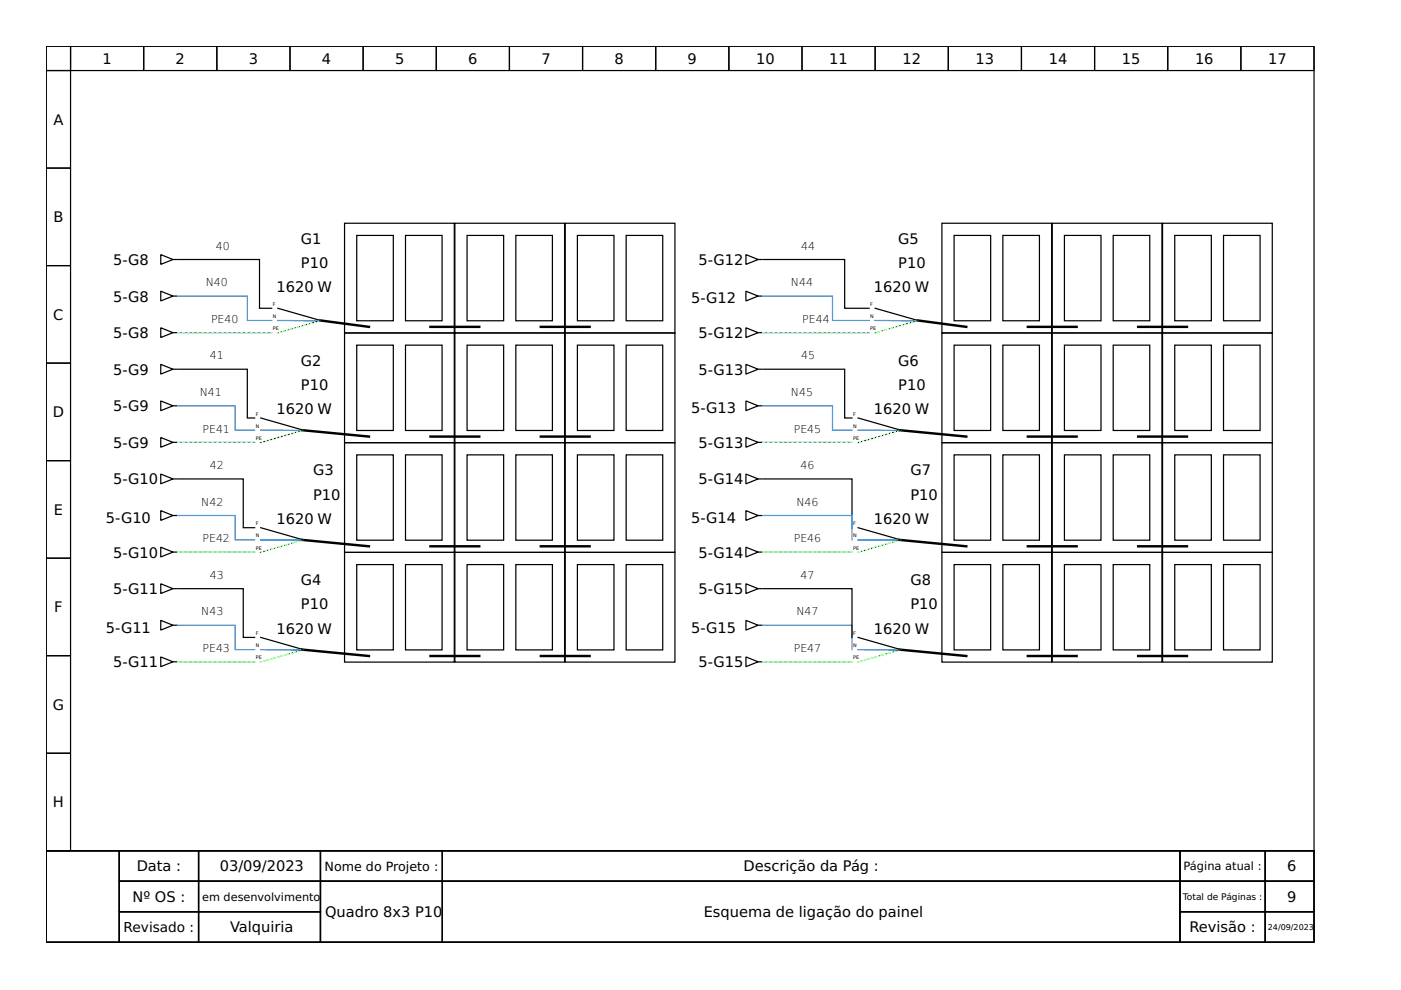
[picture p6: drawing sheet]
<svg xmlns="http://www.w3.org/2000/svg" width="297mm" height="210mm" viewBox="0 0 297 210" stroke-linecap="round" stroke-linejoin="round" font-family="sans-serif">
<g fill="none" stroke="#000" stroke-width=".26">
<path d="M9.8 9.8h268.8v170.6h-268.8zM9.8 9.8h5.2v5.2h-5.2zM9.8 15h5.2v20.6h-5.2zM15 9.8h15.5v5.2h-15.5zM30.5 9.8h15.5v5.2h-15.5zM46 9.8h15.5v5.2h-15.5zM61.5 9.8h15.5v5.2h-15.5zM77 9.8h15.5v5.2h-15.5zM92.5 9.8h15.5v5.2h-15.5zM108 9.8h15.5v5.2h-15.5zM123.5 9.8h15.5v5.2h-15.5zM139 9.8h15.5v5.2h-15.5z"/>
<path d="M154.5 9.8h15.5v5.2h-15.5zM170 9.8h15.6v5.2h-15.6zM185.6 9.8h15.5v5.2h-15.5zM201.1 9.8h15.5v5.2h-15.5zM216.6 9.8h15.5v5.2h-15.5zM232.1 9.8h15.5v5.2h-15.5zM247.6 9.8h15.5v5.2h-15.5zM263.1 9.8h15.5v5.2h-15.5zM9.8 35.6h5.2v20.7h-5.2zM9.8 56.3h5.2v20.7h-5.2zM34.1 54l2.6 1-2.6 1.1zM36.7 55h.7"/>
<path d="M37.7 55h17.3v10.4h2.6M73.1 47.3h23.2v23.3h-23.2zM75.6 49.9h7.8v18.1h-7.8zM86 49.9h7.7v18.1h-7.7zM96.4 47.3h23.3v23.3h-23.3zM99 49.9h7.8v18.1h-7.8zM109.4 49.9h7.7v18.1h-7.7zM119.8 47.3h23.3v23.3h-23.3zM122.4 49.9h7.8v18.1h-7.8zM132.8 49.9h7.7v18.1h-7.7zM158.2 54l2.5 1-2.5 1.1zM160.7 55h.8"/>
<path d="M161.8 55h17.3v10.4h5.2M199.7 47.3h23.3v23.3h-23.3zM202.3 49.9h7.7v18.1h-7.7zM212.6 49.9h7.8v18.1h-7.8zM223.1 47.3h23.3v23.3h-23.3zM225.7 49.9h7.7v18.1h-7.7zM236 49.9h7.8v18.1h-7.8zM246.5 47.3h23.2v23.3h-23.2zM249.1 49.9h7.7v18.1h-7.7zM259.4 49.9h7.8v18.1h-7.8zM9.8 77h5.2v20.7h-5.2zM34.1 77.3l2.6 1-2.6 1z"/>
<path d="M34.1 69.5l2.6 1-2.6 1.1zM34.1 61.7l2.6 1.1-2.6 1zM36.7 78.3h.7M36.7 70.5h.7M36.7 62.8h.7M37.7 78.3h14.7v10.3h1.6M58.9 65.4l9 2.5M73.1 70.6h23.2v23.3h-23.2zM75.6 73.2h7.8v18.1h-7.8zM86 73.2h7.7v18.1h-7.7zM96.4 70.6h23.3v23.3h-23.3zM99 73.2h7.8v18.1h-7.8z"/>
<path d="M109.4 73.2h7.7v18.1h-7.7zM119.8 70.6h23.3v23.3h-23.3zM122.4 73.2h7.8v18.1h-7.8zM132.8 73.2h7.7v18.1h-7.7zM158.2 77.3l2.5 1-2.5 1zM158.2 69.5l2.5 1-2.5 1.1zM158.2 61.7l2.5 1.1-2.5 1zM160.7 78.3h.8M160.7 70.5h.8M160.7 62.8h.8M161.8 78.3h17.3v10.3h1.5M185.6 65.4l9 2.5"/>
<path d="M199.7 70.6h23.3v23.3h-23.3zM202.3 73.2h7.7v18.1h-7.7zM212.6 73.2h7.8v18.1h-7.8zM223.1 70.6h23.3v23.3h-23.3zM225.7 73.2h7.7v18.1h-7.7zM236 73.2h7.8v18.1h-7.8zM246.5 70.6h23.2v23.3h-23.2zM249.1 73.2h7.7v18.1h-7.7zM259.4 73.2h7.8v18.1h-7.8zM9.8 97.7h5.2v20.6h-5.2zM34.1 92.8l2.6 1-2.6 1zM34.1 85l2.6 1-2.6 1.1z"/>
<path d="M36.7 86h.7M36.7 93.8h.7M55.3 88.6l9 2.6M73.1 93.9h23.2v23.2h-23.2zM75.6 96.4h7.8v18.1h-7.8zM86 96.4h7.7v18.1h-7.7zM96.4 93.9h23.3v23.2h-23.3zM99 96.4h7.8v18.1h-7.8zM109.4 96.4h7.7v18.1h-7.7zM119.8 93.9h23.3v23.2h-23.3zM122.4 96.4h7.8v18.1h-7.8zM132.8 96.4h7.7v18.1h-7.7z"/>
<path d="M158.2 85l2.5 1-2.5 1.1zM158.2 92.8l2.5 1-2.5 1zM160.7 86h.8M160.7 93.8h.8M181.9 88.6l9.1 2.6M199.7 93.9h23.3v23.2h-23.3zM202.3 96.4h7.7v18.1h-7.7zM212.6 96.4h7.8v18.1h-7.8zM223.1 93.9h23.3v23.2h-23.3zM225.7 96.4h7.7v18.1h-7.7zM236 96.4h7.8v18.1h-7.8zM246.5 93.9h23.2v23.2h-23.2z"/>
<path d="M249.1 96.4h7.7v18.1h-7.7zM259.4 96.4h7.8v18.1h-7.8zM9.8 118.3h5.2v20.7h-5.2zM34.1 116l2.6 1.1-2.6 1zM34.1 108.3l2.6 1-2.6 1zM34.1 100.5l2.6 1-2.6 1.1zM36.7 109.3h.7M36.7 101.5h.7M36.7 117.1h.7M37.7 101.5h13.9v10.4h2.4M55.3 111.9l9 2.6M73.1 117.1h23.2v23.3h-23.2z"/>
<path d="M75.6 119.7h7.8v18.1h-7.8zM86 119.7h7.7v18.1h-7.7zM96.4 117.1h23.3v23.3h-23.3zM99 119.7h7.8v18.1h-7.8zM109.4 119.7h7.7v18.1h-7.7zM119.8 117.1h23.3v23.3h-23.3zM122.4 119.7h7.8v18.1h-7.8zM132.8 119.7h7.7v18.1h-7.7zM158.2 108.3l2.5 1-2.5 1zM158.2 100.5l2.5 1-2.5 1.1zM158.2 116l2.5 1.1-2.5 1zM160.7 109.3h.8"/>
<path d="M160.7 101.5h.8M160.7 117.1h.8M161.8 101.5h18.8v10.4M181.9 111.9l9.1 2.6M199.7 117.1h23.3v23.3h-23.3zM202.3 119.7h7.7v18.1h-7.7zM212.6 119.7h7.8v18.1h-7.8zM223.1 117.1h23.3v23.3h-23.3zM225.7 119.7h7.7v18.1h-7.7zM236 119.7h7.8v18.1h-7.8zM246.5 117.1h23.2v23.3h-23.2zM249.1 119.7h7.7v18.1h-7.7z"/>
<path d="M259.4 119.7h7.8v18.1h-7.8zM9.8 139h5.2v20.7h-5.2zM34.1 131.5l2.6 1.1-2.6 1zM34.1 139.3l2.6 1-2.6 1.1zM34.1 123.8l2.6 1-2.6 1zM36.7 132.6h.7M36.7 124.8h.7M37.7 124.8h13.9v10.3h2.4M55.3 135.1l9 2.6M158.2 139.3l2.5 1-2.5 1.1zM158.2 131.5l2.5 1.1-2.5 1zM158.2 123.8l2.5 1-2.5 1z"/>
<path d="M160.7 132.6h.8M160.7 124.8h.8M161.8 124.8h18.8v10.3M181.9 135.1l9.1 2.6M9.8 159.7h5.2v20.7h-5.2zM36.7 140.3h.7M160.7 140.3h.8M9.8 180.4h268.8v19.4h-268.8zM9.8 180.4h15.5v19.4h-15.5zM25.3 180.4h16.8v6.4h-16.8zM25.3 186.8h16.8v6.5h-16.8zM25.3 193.3h16.8v6.5h-16.8z"/>
<path d="M42.1 180.4h25.8v6.4h-25.8zM42.1 186.8h25.8v6.5h-25.8zM42.1 193.3h25.8v6.5h-25.8zM67.9 180.4h25.9v6.4h-25.9zM67.9 186.8h25.9v13h-25.9zM93.8 180.4h156.4v6.4h-156.4zM93.8 186.8h156.4v13h-156.4zM250.2 180.4h18.1v6.4h-18.1zM250.2 186.8h18.1v6.5h-18.1zM250.2 193.3h18.1v6.5h-18.1zM268.3 180.4h10.3v6.4h-10.3zM268.3 186.8h10.3v6.5h-10.3z"/>
<path d="M268.3 193.3h10.3v6.5h-10.3z"/>
</g>
<g fill="none" stroke="#000" stroke-width=".52">
<path d="M67.9 67.9l10.3 1.4M91.3 69.3h10.3M114.7 69.3h10.3M194.6 67.9l10.3 1.4M217.9 69.3h10.4M241.3 69.3h10.4M64.1 91.2l14.1 1.4M91.3 92.6h10.3M114.7 92.6h10.3M190.7 91.2l14.2 1.4M217.9 92.6h10.4M241.3 92.6h10.4"/>
<path d="M64.1 114.5l14.1 1.3M91.3 115.8h10.3M114.7 115.8h10.3M190.7 114.5l14.2 1.3M217.9 115.8h10.4M241.3 115.8h10.4M64.1 137.7l14.1 1.4M91.3 139.1h10.3M114.7 139.1h10.3M190.7 137.7l14.2 1.4M217.9 139.1h10.4M241.3 139.1h10.4"/>
</g>
<path d="M58.9 67.9l8.7 .1M185.6 67.9l8.7 .1M55.3 91.2l8.7 .1M181.9 91.2l8.8 .1M55.3 114.5h8.7M181.9 114.5h8.8M55.3 137.7l8.7 .1M181.9 137.7l8.8 .1" fill="none" stroke="#00f" stroke-width=".26"/>
<path d="M67.9 67.9l-9.1 2.7M194.6 67.9l-9.1 2.7M64.3 91.2l-9.1 2.7M191 91.2l-9.1 2.7M64.3 114.5l-9.1 2.6M191 114.5l-9.1 2.6M64.3 137.7l-9.1 2.7M191 137.7l-9.1 2.7" fill="none" stroke="#0f0" stroke-width=".26" stroke-dasharray=".3 .5"/>
<path d="M37.7 62.8h14.7v5.1h5.2M161.8 62.8h14.7v5.1h7.8M37.7 86h12.2v5.2h4.1M161.8 86h14.7v5.2h4.1M37.7 109.3h12.2v5.2h4.1M161.8 109.3h18.8v5.2M37.7 132.6h12.2v5.1h4.1M161.8 132.6h18.8v5.1" fill="none" stroke="#3584e4" stroke-width=".26"/>
<path d="M37.7 70.5h19.9M161.8 70.5h22.5M37.7 93.8h16.3M161.8 93.8h18.8M37.7 117.1h16.3M161.8 117.1h18.8M37.7 140.3h16.3M161.8 140.3h18.8" fill="none" stroke="#2ec27e" stroke-width=".26"/>
<path d="M37.7 70.5h19.9M161.8 70.5h22.5M37.7 93.8h16.3M161.8 93.8h18.8M37.7 117.1h16.3M180.6 117.1h-18.8M37.7 140.3h16.3M180.6 140.3h-18.8" fill="none" stroke="#f9f06b" stroke-width=".26" stroke-dasharray=".3 .8"/>
<g font-size="3.1">
<text x="21.7" y="13.5">1</text>
<text x="37.2" y="13.5">2</text>
<text x="52.7" y="13.5">3</text>
<text x="68.3" y="13.5">4</text>
<text x="83.8" y="13.5">5</text>
<text x="99.3" y="13.5">6</text>
<text x="114.8" y="13.5">7</text>
<text x="130.3" y="13.5">8</text>
<text x="145.8" y="13.5">9</text>
<text x="160.3" y="13.5">10</text>
<text x="175.8" y="13.5">11</text>
<text x="191.3" y="13.5">12</text>
<text x="206.8" y="13.5">13</text>
<text x="222.4" y="13.5">14</text>
<text x="237.9" y="13.5">15</text>
<text x="253.4" y="13.5">16</text>
<text x="268.9" y="13.5">17</text>
<text x="11.3" y="26.5">A</text>
<text x="11.3" y="47.1">B</text>
<text x="63.8" y="51.7">G1</text>
<text x="190.5" y="51.7">G5</text>
<text x="24" y="56.2">5-G8</text>
<text x="63.8" y="56.8">P10</text>
<text x="148.1" y="56.2">5-G12</text>
<text x="190.5" y="56.8">P10</text>
<text x="24" y="63.9">5-G8</text>
<text x="58.6" y="62">1620 W</text>
<text x="146.5" y="64.3">5-G12</text>
<text x="185.3" y="62">1620 W</text>
<text x="11.3" y="67.8">C</text>
<text x="24" y="71.7">5-G8</text>
<text x="148.1" y="71.7">5-G12</text>
<text x="63.8" y="77.5">G2</text>
<text x="190.5" y="77.5">G6</text>
<text x="24" y="79.4">5-G9</text>
<text x="63.8" y="82.7">P10</text>
<text x="148.1" y="79.4">5-G13</text>
<text x="190.5" y="82.7">P10</text>
<text x="11.2" y="88.5">D</text>
<text x="24" y="87.2">5-G9</text>
<text x="58.6" y="87.8">1620 W</text>
<text x="146.5" y="87.6">5-G13</text>
<text x="185.3" y="87.8">1620 W</text>
<text x="24" y="95">5-G9</text>
<text x="148.1" y="95">5-G13</text>
<text x="66.4" y="100.8">G3</text>
<text x="193" y="100.8">G7</text>
<text x="24" y="102.7">5-G10</text>
<text x="66.4" y="105.9">P10</text>
<text x="148.1" y="102.7">5-G14</text>
<text x="193" y="105.9">P10</text>
<text x="11.4" y="109.2">E</text>
<text x="22.5" y="110.9">5-G10</text>
<text x="58.6" y="111.1">1620 W</text>
<text x="146.5" y="110.9">5-G14</text>
<text x="185.3" y="111.1">1620 W</text>
<text x="24" y="118.2">5-G10</text>
<text x="148.1" y="118.2">5-G14</text>
<text x="24" y="126">5-G11</text>
<text x="63.8" y="124">G4</text>
<text x="148.1" y="126">5-G15</text>
<text x="193" y="124">G8</text>
<text x="11.5" y="129.8">F</text>
<text x="63.8" y="129.2">P10</text>
<text x="193" y="129.2">P10</text>
<text x="22.5" y="134.1">5-G11</text>
<text x="58.6" y="134.4">1620 W</text>
<text x="146.5" y="134.1">5-G15</text>
<text x="185.3" y="134.4">1620 W</text>
<text x="24" y="141.5">5-G11</text>
<text x="148.1" y="141.5">5-G15</text>
<text x="11.2" y="150.5">G</text>
<text x="11.2" y="171.2">H</text>
<text x="29" y="184.8">Data :</text>
<text x="46.6" y="184.8">03/09/2023</text>
<text x="157.6" y="184.8">Descrição da Pág :</text>
<text x="272.9" y="184.8">6</text>
<text x="28.1" y="191.2">Nº OS :</text>
<text x="272.9" y="191.2">9</text>
<text x="48.8" y="197.7">Valquiria</text>
<text x="68.9" y="194.5">Quadro 8x3 P10</text>
<text x="149.2" y="194.5">Esquema de ligação do painel</text>
<text x="252.2" y="197.7">Revisão :</text>
</g>
<text font-size="2.9" x="26.2" y="197.6">Revisado :</text>
<text font-size="2.7" x="68.8" y="184.6">Nome do Projeto :</text>
<g font-size="2.4">
<text x="250.9" y="184.5">Página atual :</text>
<text x="42.9" y="191">em desenvolvimento</text>
</g>
<g font-size="2.3">
<text x="45.8" y="53">40</text>
<text x="169.9" y="53">44</text>
<text x="43.6" y="60.7">N40</text>
<text x="167.7" y="60.7">N44</text>
<text x="44.7" y="68.5">PE40</text>
<text x="170.1" y="68.5">PE44</text>
<text x="44.5" y="76.2">41</text>
<text x="169.9" y="76.2">45</text>
<text x="42.3" y="84">N41</text>
<text x="167.7" y="84">N45</text>
<text x="42.9" y="91.7">PE41</text>
<text x="168.3" y="91.7">PE45</text>
<text x="44.5" y="99.5">42</text>
<text x="169.7" y="99.5">46</text>
<text x="42.7" y="107.2">N42</text>
<text x="168.9" y="107.2">N46</text>
<text x="42.9" y="115">PE42</text>
<text x="168.3" y="115">PE46</text>
<text x="44.5" y="122.7">43</text>
<text x="169.7" y="122.7">47</text>
<text x="42.7" y="130.5">N43</text>
<text x="168.9" y="130.5">N47</text>
<text x="42.9" y="138.3">PE43</text>
<text x="168.3" y="138.3">PE47</text>
</g>
<text font-size="1.9" x="250.8" y="190.8">Total de Páginas :</text>
<text font-size="1.7" x="268.8" y="197.2">24/09/2023</text>
<g font-size="1">
<text x="57.9" y="64.8">F</text>
<text x="184.5" y="64.8">F</text>
<text x="57.9" y="67.4">N</text>
<text x="57.9" y="70">PE</text>
<text x="184.5" y="67.4">N</text>
<text x="184.5" y="70">PE</text>
<text x="54.2" y="88.1">F</text>
<text x="180.9" y="88.1">F</text>
<text x="54.2" y="90.7">N</text>
<text x="54.2" y="93.3">PE</text>
<text x="180.9" y="90.7">N</text>
<text x="180.9" y="93.3">PE</text>
<text x="54.2" y="114">N</text>
<text x="54.2" y="111.4">F</text>
<text x="180.9" y="114">N</text>
<text x="180.9" y="111.4">F</text>
<text x="54.2" y="116.5">PE</text>
<text x="180.9" y="116.5">PE</text>
<text x="54.2" y="137.2">N</text>
<text x="54.2" y="134.6">F</text>
<text x="180.9" y="137.2">N</text>
<text x="180.9" y="134.6">F</text>
<text x="54.2" y="139.8">PE</text>
<text x="180.9" y="139.8">PE</text>
</g>
</svg>
